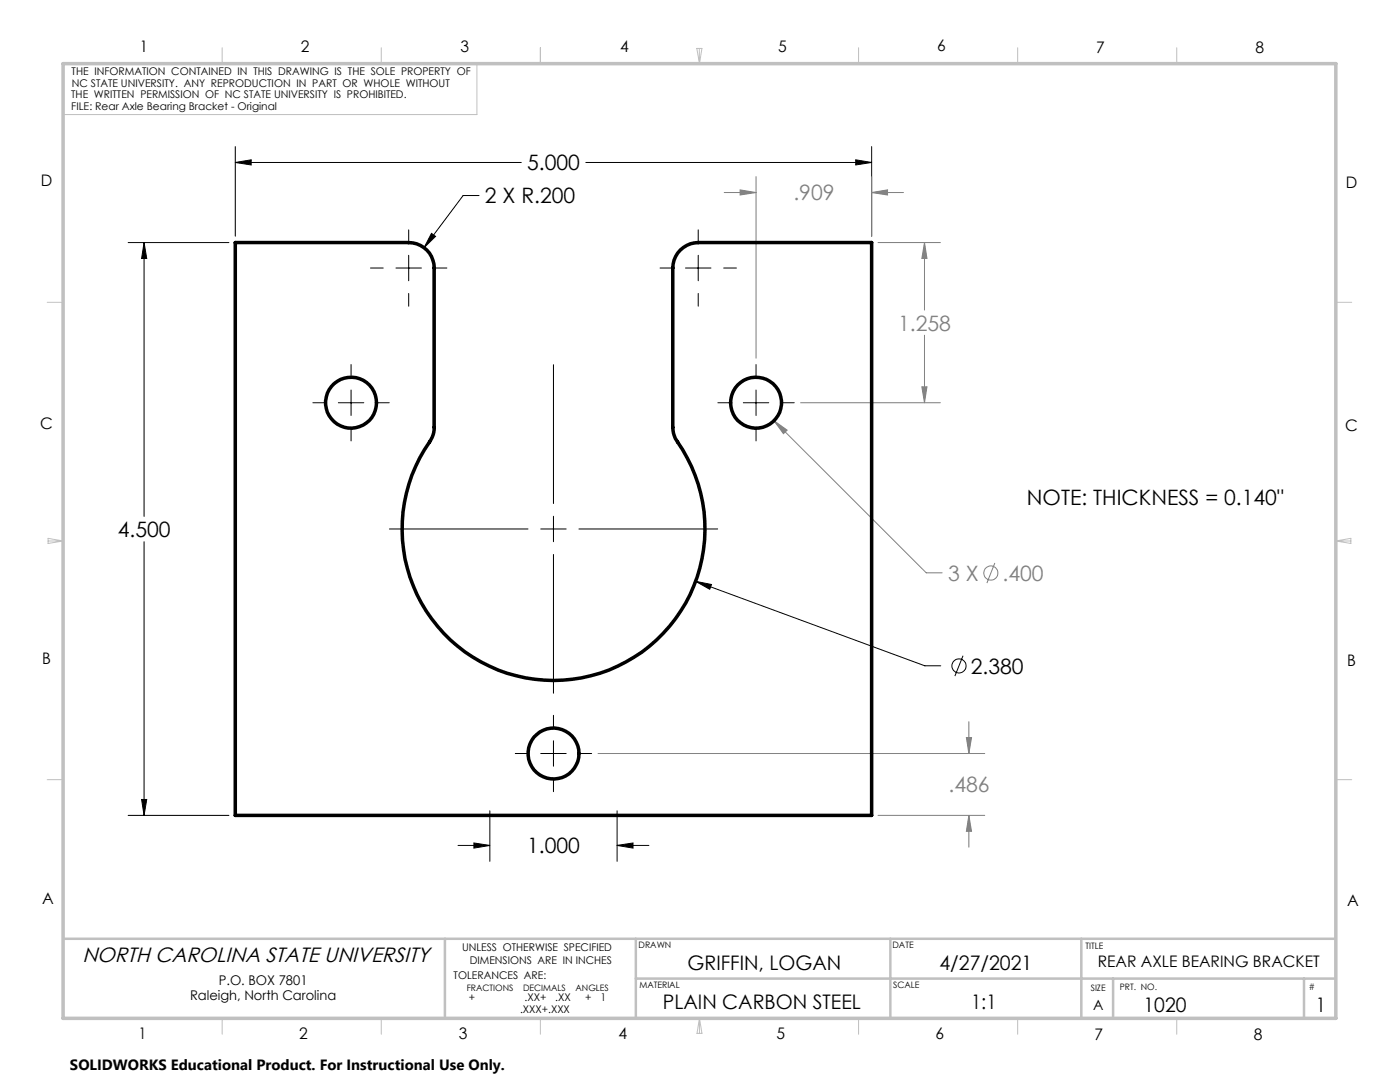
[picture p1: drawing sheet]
<svg xmlns="http://www.w3.org/2000/svg" width="279mm" height="216mm" viewBox="0 0 279 216" stroke-linecap="round" stroke-linejoin="round" font-family="sans-serif">
<g fill="none" stroke="#000" stroke-width=".2">
<path d="M47 32.4l3.1-.5v1zM47 29.2v17.9M47 32.4h57M95.6 39h-3.2l-7.8 10.4M116.9 32.4h57.1M170.8 31.9l3.2 .5-3.2 .5zM174 29.2v17.9M25.6 48.4h20.1M28.8 48.4l.5 3.2h-1zM28.8 48.4v54.6M73.9 53.5h2.6M79 53.5h5.1"/>
<path d="M81.6 45.9v2.5M81.6 50.9v5.1M81.6 58.6v2.5M82.8 48.5l.3 .1a5.1 5.1 0 0 1 3.2 3M86.1 46.6l.8 .6-2.3 2.2zM86.6 53.5h2.6M131.7 53.5h2.6M136.8 53.5h5.1M139.3 45.9v2.5M139.3 50.9v5.1M139.3 58.6v2.5M144.4 53.5h2.6"/>
<path d="M70.1 72.7v2.6M70.1 77.8v5.1M110.5 72.8v27.7M150.9 72.7v2.6M150.9 77.8v5.1M62.4 80.4h2.6M67.5 80.4h5.1M70.1 85.4v2.6M75.1 80.4h2.6M143.3 80.4h2.5M148.3 80.4h5.1M150.9 85.4v2.6"/>
<path d="M156 80.4h2.5M28.8 108.1v54.6M77.7 105.6h27.7M107.9 105.6h5.1M110.5 103v5.1M110.5 110.6v27.7M115.5 105.6h27.7M138.8 116l45.8 16.9h3.1M138.8 116l3.2 .6-.4 1zM192.2 130.8l-1.6 4.1M28.3 159.5h1l-.5 3.2zM102.8 150.4h2.6"/>
<path d="M107.9 150.4h5.1M110.5 142.7v2.6M110.5 147.8v5.1M110.5 155.4v2.6M115.5 150.4h2.6M25.6 162.7h20.1M91.4 168.7h6.4M94.6 168.2l3.2 .5-3.2 .5zM97.8 161.8v10.1M123.2 168.7l3.1-.5v1zM123.2 161.8v10.1M123.2 168.7h6.3"/>
<circle cx="191.4" cy="132.9" r="1.41"/>
</g>
<g fill="none" stroke="#808080" stroke-width=".2">
<path d="M144.5 38.4h6.4M147.7 37.9l3.2 .5-3.2 .5zM150.9 35.2v36.3M174 38.4l3.1-.5v1zM174 35.2v11.9M174 38.4h6.3M175.2 48.4h12.5M184.5 48.4l.5 3.2h-1zM184.5 48.4v13.5M184 77.2h1l-.5 3.2zM184.5 66.9v13.5M154.5 84l2.6 1.8-.7 .7z"/>
<path d="M154.5 84l30.4 30.3h3.1M159.8 80.4h27.9M198.5 112.3l-1.5 4M119.3 150.4h77.2M192.9 147.2h1l-.5 3.2zM193.4 144v6.4M175.2 162.7h21.3M193.4 162.7l.5 3.2h-1zM193.4 162.7v6.4"/>
<circle cx="197.7" cy="114.3" r="1.4"/>
</g>
<g fill="none" stroke="#c0c0c0" stroke-width=".2">
<path d="M44.3 9.5v3.2M76.1 9.5v3.2M95.2 12.7v10.2h-82.6M107.8 9.5v3.2M139.1 9.7h1l-.5 3zM139.6 9.7v3M171.3 9.5v3.2M203.1 9.5v3.2M234.8 9.5v3.2M9.4 60.3h3.2M266.6 60.3h3.2M9.6 108h3"/>
<path d="M9.6 107.4l3 .6-3 .4zM266.6 108h3M266.6 108l3-.6v1zM9.4 155.6h3.2M266.6 155.6h3.2M44.3 203.2v3.2M76.1 203.2v3.2M107.8 203.2v3.2M139.6 203.2v3M139.6 203.2l.5 3h-1zM171.3 203.2v3.2M203.1 203.2v3.2"/>
<path d="M234.8 203.2v3.2"/>
</g>
<path d="M12.6 187.3h254M88.8 187.3v15.9M126.9 187.3v15.9M126.9 195.3h139.7M177.7 187.3v15.9M215.8 187.3v15.9M222.1 195.3v7.9M260.2 195.3v7.9" fill="none" stroke="#c0c0c0" stroke-width=".5"/>
<path d="M12.6 12.7h254v190.5h-254z" fill="none" stroke="#c0c0c0" stroke-width=".7"/>
<path d="M28.8 48.4l.5 3.2h-1zM28.3 159.5h1l-.5 3.2zM47 32.4l3.1-.5v1zM170.8 31.9l3.2 .5-3.2 .5zM94.6 168.2l3.2 .5-3.2 .5zM123.2 168.7l3.1-.5v1zM138.8 116l2.8 1.6 .4-1zM86.1 46.6l-1.5 2.8 2.3-2.2z" fill="#000"/>
<path d="M154.5 84l1.9 2.5 .7-.7zM184 77.2h1l-.5 3.2zM184.5 48.4l.5 3.2h-1zM147.7 37.9l3.2 .5-3.2 .5zM174 38.4l3.1-.5v1zM192.9 147.2h1l-.5 3.2zM193.4 162.7l.5 3.2h-1z" fill="#808080"/>
<g fill="none" stroke="#000" stroke-width=".7">
<path d="M47 48.4h34.6a5.1 5.1 0 0 1 5 5.1v31.8a4.8 4.8 0 0 1-.9 2.9 30.2 30.2 0 0 0 25.2 47.6 30.2 30.2 0 0 0 23.9-48.3l-.4-1.1-.1-1.1v-31.8a5.1 5.1 0 0 1 5-5.1h34.7v114.3h-127z"/>
<circle cx="70.1" cy="80.3" r="5.1"/>
<circle cx="150.9" cy="80.4" r="5.1"/>
<circle cx="110.5" cy="150.4" r="5.1"/>
</g>
<g font-size="4.2">
<text x="105.2" y="34">5.000</text>
<text x="96.8" y="40.6">2 X R.200</text>
<text x="205" y="100.8">NOTE: THICKNESS = 0.140&quot;</text>
<text x="23.5" y="107.1">4.500</text>
<text x="193.7" y="134.4">2.380</text>
<text x="105.2" y="170.3">1.000</text>
</g>
<g font-size="4.2" fill="#808080">
<text x="158.3" y="40">.909</text>
<text x="179.2" y="66">1.258</text>
<text x="189.2" y="115.9">3 X</text>
<text x="200.1" y="115.9">.400</text>
<text x="189.3" y="158.1">.486</text>
</g>
<text font-size="4.1" x="16.4" y="191.9">NORTH CAROLINA STATE UNIVERSITY</text>
<g font-size="4">
<text x="137.2" y="193.6">GRIFFIN, LOGAN</text>
<text x="187.5" y="193.6">4/27/2021</text>
<text x="132.3" y="201.4">PLAIN CARBON STEEL</text>
<text x="193.8" y="201.4">1:1</text>
<text x="228.2" y="201.8">1020</text>
<text x="262.6" y="202">1</text>
</g>
<g font-size="3.2">
<text x="27.9" y="10.4">1</text>
<text x="60" y="10.4">2</text>
<text x="91.9" y="10.4">3</text>
<text x="123.8" y="10.4">4</text>
<text x="155.3" y="10.4">5</text>
<text x="187" y="10.3">6</text>
<text x="218.8" y="10.5">7</text>
<text x="250.6" y="10.5">8</text>
<text x="8.1" y="37.1">D</text>
<text x="268.6" y="37.5">D</text>
<text x="8" y="85.7">C</text>
<text x="268.5" y="86.1">C</text>
<text x="8.4" y="132.5">B</text>
<text x="268.9" y="132.9">B</text>
<text x="8.4" y="180.3">A</text>
<text x="268.9" y="180.7">A</text>
<text x="219.1" y="192.9">REAR AXLE BEARING BRACKET</text>
<text x="27.6" y="207.4">1</text>
<text x="59.7" y="207.4">2</text>
<text x="91.6" y="207.4">3</text>
<text x="123.5" y="207.4">4</text>
<text x="155" y="207.4">5</text>
<text x="186.7" y="207.3">6</text>
<text x="218.4" y="207.5">7</text>
<text x="250.3" y="207.5">8</text>
</g>
<text font-size="3" x="14" y="213.5">SOLIDWORKS Educational Product. For Instructional Use Only.</text>
<text font-size="2.8" x="218.1" y="201.5">A</text>
<g font-size="2.7">
<text x="43.6" y="196.4">P.O. BOX 7801</text>
<text x="37.9" y="199.4">Raleigh, North Carolina</text>
</g>
<g font-size="2.1">
<text x="14.3" y="14.9">THE INFORMATION CONTAINED IN THIS DRAWING IS THE SOLE PROPERTY OF</text>
<text x="14.3" y="17.3">NC STATE UNIVERSITY. ANY REPRODUCTION IN PART OR WHOLE WITHOUT</text>
<text x="14.2" y="19.6">THE WRITTEN PERMISSION OF NC STATE UNIVERSITY IS PROHIBITED.</text>
<text x="14.2" y="21.9">FILE: Rear Axle Bearing Bracket - Original</text>
<text x="92.2" y="189.7">UNLESS OTHERWISE SPECIFIED</text>
<text x="90.5" y="195.3">TOLERANCES ARE:</text>
<text x="93.8" y="192.4">DIMENSIONS ARE IN INCHES</text>
<text x="93.6" y="199.7">+</text>
<text x="103.8" y="202.2">.XXX+.XXX</text>
<text x="104.7" y="199.7">.XX+</text>
<text x="110.8" y="199.7">.XX</text>
<text x="116.8" y="199.7">+</text>
<text x="119.8" y="199.7">1</text>
</g>
<g font-size="1.8">
<text x="127.4" y="189.3">DRAWN</text>
<text x="178.1" y="189.1">DATE</text>
<text x="216.6" y="189.4">TITLE</text>
<text x="93.1" y="197.7">FRACTIONS</text>
<text x="104.4" y="197.7">DECIMALS</text>
<text x="114.9" y="197.7">ANGLES</text>
<text x="127.6" y="197.1">MATERIAL</text>
<text x="178.2" y="197.1">SCALE</text>
<text x="217.7" y="197.8">SIZE</text>
<text x="223.5" y="197.6">PRT. NO.</text>
<text x="261.2" y="197.5">#</text>
</g>
</svg>
